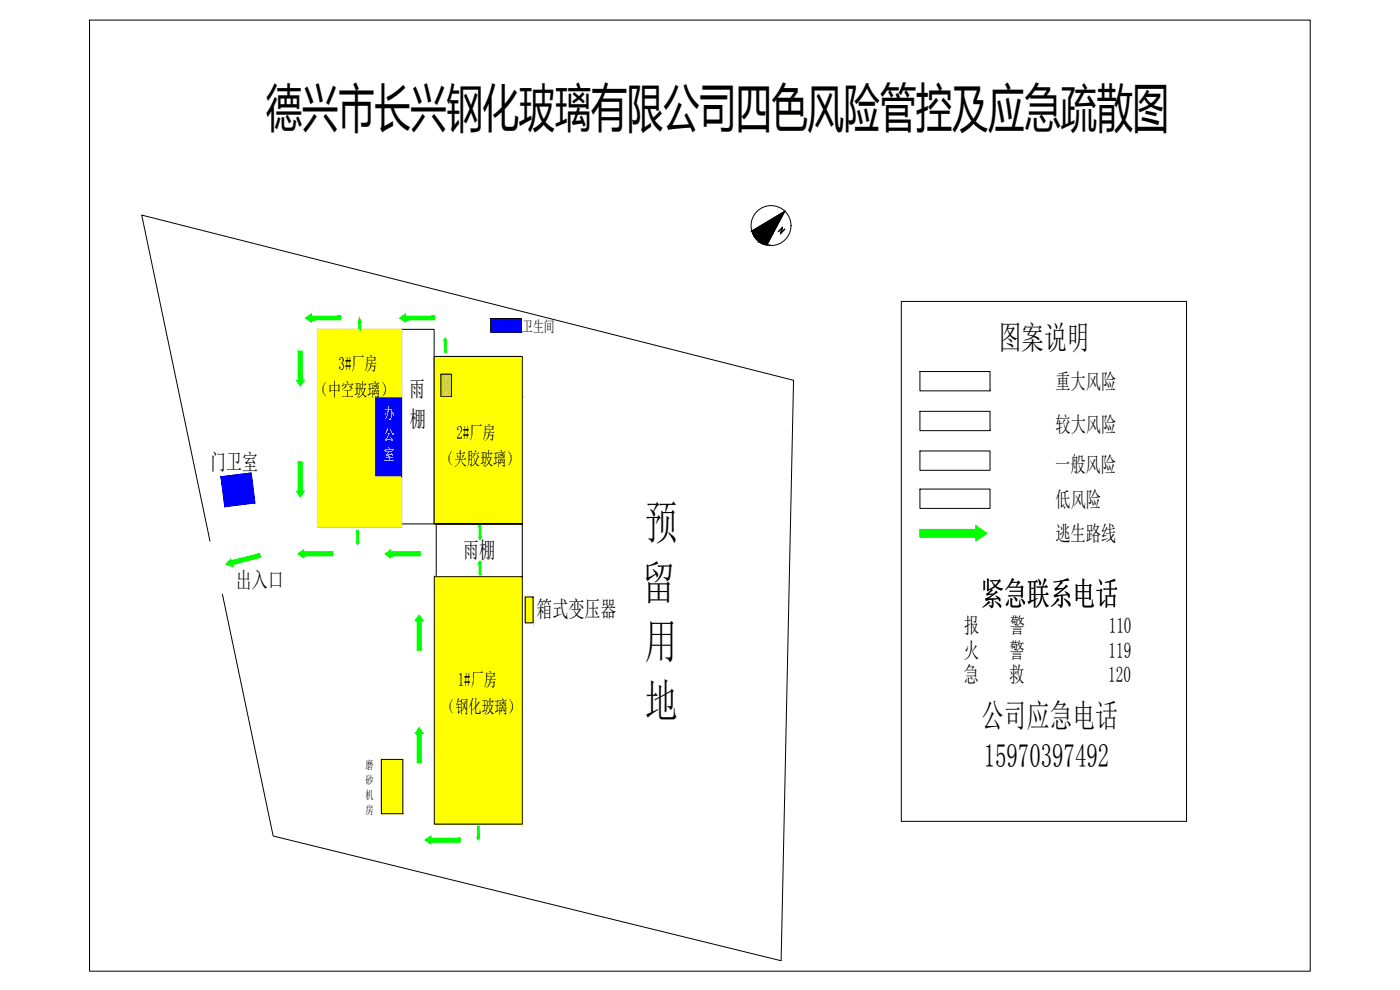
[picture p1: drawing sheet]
<svg xmlns="http://www.w3.org/2000/svg" width="420mm" height="297mm" viewBox="0 0 420 297" stroke-linecap="round" stroke-linejoin="round" font-family="sans-serif">
<path d="M270.5 90.4h85.6v156h-85.6zM276.1 111.5h21v5.8h-21zM297.1 117.3h.1M276.1 123.4h21v5.8h-21zM276.1 135.3h21v5.8h-21zM297.1 129.2h.1M276.1 146.7h21v5.8h-21zM356.1 224.5h.1" fill="none" stroke="#000" stroke-width=".3"/>
<g fill="#0f0" stroke="#0f0" stroke-width=".3">
<path d="M292.8 157.7l3.4 2.3-3.4 2.3z"/>
<path d="M143.1 251.3h.9l-.5 .8z"/>
<path d="M127.5 252.1l1.8-1.3v2.5z"/>
<path d="M125.8 218.3l1.2 1.8h-2.4z"/>
<path d="M125.8 184.5l1.2 1.7h-2.4z"/>
<path d="M115.5 166.2l1.7-1.2v2.4z"/>
<path d="M89.4 166.2l1.7-1.2v2.4z"/>
<path d="M106.9 162.7h.9l-.5 .8z"/>
<path d="M143.6 161.3h.9l-.5 .6z"/>
<path d="M144 168.2l.5 .8h-.9z"/>
<path d="M133.6 101.4l.5 .8h-.9z"/>
<path d="M107.9 95.4l.5 1.4h-1z"/>
<path d="M119.9 95.4l1.8-1.2v2.4z"/>
<path d="M88.9 114.1h2.4l-1.2 1.7z"/>
<path d="M88.9 147.4h2.4l-1.2 1.8z"/>
<path d="M69.2 167.7l.6 2.3-2-.7z"/>
<path d="M91.7 95.4l1.8-1.2v2.4z"/>
<path d="M276.1 158.8v2.4l16.7-2.4zM276.1 161.2l16.7-2.4v2.4z"/>
<path d="M143.3 247.8l.5 3.5v-3.5zM143.3 247.8l.5 3.5h-.5z"/>
<path d="M129.3 252.7h8.8v-1.2zM129.3 251.5h8.8l-8.8 1.2z"/>
<path d="M125.2 220.1v8.8h1.2zM125.2 220.1h1.2v8.8z"/>
<path d="M125.2 186.2v8.9h1.2zM125.2 186.2h1.2v8.9z"/>
<path d="M117.2 166.8h8.9v-1.2zM117.2 165.6h8.9l-8.9 1.2z"/>
<path d="M91.1 166.8h8.8v-1.2zM91.1 165.6h8.8l-8.8 1.2z"/>
<path d="M107.1 159.2l.5 3.5v-3.5zM107.1 159.2l.5 3.5h-.5z"/>
<path d="M143.8 157.7l.5 3.6v-3.6zM143.8 157.7l.5 3.6h-.5z"/>
<path d="M143.8 169v3.5h.5zM143.8 169h.5v3.5z"/>
<path d="M133.4 102.2v3.5h.5zM133.4 102.2h.5v3.5z"/>
<path d="M107.7 96.8v1.8h.4zM107.7 96.8h.4v1.8z"/>
<path d="M121.7 96h8.8v-1.2zM121.7 94.8h8.8l-8.8 1.2z"/>
<path d="M89.5 105.3l1.2 8.8v-8.8zM89.5 105.3l1.2 8.8h-1.2z"/>
<path d="M89.5 138.6l1.2 8.8v-8.8zM89.5 138.6l1.2 8.8h-1.2z"/>
<path d="M69.7 169.4l8.5-2.2-.3-1.1zM69.4 168.2l8.5-2.1-8.2 3.3z"/>
<path d="M93.5 96h8.8v-1.2zM93.5 94.8h8.8l-8.8 1.2z"/>
</g>
<g fill="none" stroke="#000" stroke-width=".3">
<path d="M26.9 6h366.3v285.4h-366.3zM225.6 69.3l9.9-5.9-5.4 10.1M95.3 98.8h25.2v59.2h-25.2zM120.5 98.8h9.8v58.4h-9.8zM147.3 95.6h9.1v4.1h-9.1zM112.8 119.4h7.7v23.3h-7.7zM130.3 106.9h26.4v66.1h-25.8v-15.8h25.8h-26.4zM132.3 112.3h3.2v6.7h-3.2zM66.3 143.1l9.1-1.2 1.1 9-9 1.1zM130.3 157.2h26.4M63 162.4l-20.5-97.9 195.7 49.6-3.8 174.2-152.4-37.5-15.3-72.5M130.3 173h26.4v74.3h-26.4z"/>
<path d="M130.9 173h25.8M157.6 179.1h2.4v7.8h-2.4zM114.5 227.9h6.4v16.3h-6.4z"/>
<circle cx="231.4" cy="67.7" r="6"/>
</g>
<g fill="#000" stroke="#000" stroke-width=".3">
<path d="M228.4 72.9h2l-.2 .4zM225.6 69.3l9.9-5.9-3.1 5.9z"/>
<path d="M228.4 72.9l.8 .4h1zM229.2 73.3h1l-.1 .2z"/>
<path d="M227.6 72.4l2.8 .5 .3-.5zM227.6 72.4l2.8 .5h-2z"/>
<path d="M226.9 71.7l3.8 .7 .4-.7zM226.9 71.7l3.8 .7h-3.1z"/>
<path d="M226.4 71l4.7 .7 .4-.7zM226.4 71l4.7 .7h-4.2z"/>
<path d="M226 70.2l5.5 .8 .4-.8zM226 70.2l5.5 .8h-5.1z"/>
<path d="M225.6 69.3l6.3 .9 .5-.9zM225.6 69.3l6.3 .9h-5.9z"/>
</g>
<path d="M132.3 112.3l3.2 6.7v-6.7zM132.3 112.3l3.2 6.7h-3.2z" fill="#f8991e" stroke="#f8991e" stroke-width=".3"/>
<!-- layer: 0 -->
<g fill="#ff0" stroke="#ff0" stroke-width=".3">
<path d="M130.3 106.9l26.4 5.4v-5.4zM130.3 106.9l26.4 5.4h-26.4z"/>
<path d="M135.5 112.3l21.2 6.7v-6.7zM135.5 112.3l21.2 6.7h-21.2z"/>
<path d="M130.3 112.3l2 6.7v-6.7zM130.3 112.3l2 6.7h-2z"/>
<path d="M130.3 119l26.4 38.2v-38.2zM130.3 119l26.4 38.2h-26.4z"/>
</g>
<g fill="#ff0" stroke="#ff0" stroke-width=".3">
<path d="M130.3 173l26.4 74.3v-74.3zM130.3 173l26.4 74.3h-26.4z"/>
<path d="M157.6 179.1l2.4 7.8v-7.8zM157.6 179.1l2.4 7.8h-2.4z"/>
<path d="M95.3 98.8l25.2 20.6v-20.6zM95.3 98.8l25.2 20.6h-25.2z"/>
<path d="M95.3 119.4l17.5 23.3v-23.3zM95.3 119.4l17.5 23.3h-17.5z"/>
<path d="M95.3 142.7l25.2 15.3v-15.3zM95.3 142.7l25.2 15.3h-25.2z"/>
<path d="M114.5 227.9l6.4 16.3v-16.3zM114.5 227.9l6.4 16.3h-6.4z"/>
</g>
<g fill="#00f" stroke="#00f" stroke-width=".3">
<path d="M66.3 143.1l9.1-1.2 .1 1.2z"/>
<path d="M66.3 143.1h9.2l1 7.8z"/>
<path d="M147.3 95.6l9.1 4.1v-4.1zM147.3 95.6l9.1 4.1h-9.1z"/>
<path d="M112.8 119.4l7.7 23.3v-23.3zM112.8 119.4l7.7 23.3h-7.7z"/>
<path d="M66.3 143.1l1 7.8h9.2zM67.3 150.9h9.2l-9 1.1z"/>
</g>
<text font-size="15.5" x="79.9" y="37.9">德兴市长兴钢化玻璃有限公司四色风险管控及应急疏散图</text>
<g font-size="14">
<text x="193.5" y="161.6">预</text>
<text x="192.9" y="179.6">留</text>
<text x="193.5" y="197.3">用</text>
<text x="193.6" y="215.2">地</text>
</g>
<g font-size="9.8">
<text x="299.6" y="104.7">图案说明</text>
<text x="294.5" y="181.7">紧急联系电话</text>
<text x="294.4" y="218.1">公司应急电话</text>
<text x="295.2" y="230.3">15970397492</text>
</g>
<g font-size="6.9">
<text x="122.8" y="119.1">雨</text>
<text x="123" y="128">棚</text>
<text x="63.1" y="141.1">门卫室</text>
<text x="139.1" y="167.6">雨棚</text>
<text x="70.8" y="176.4">出入口</text>
<text x="161" y="185.2">箱式变压器</text>
</g>
<g font-size="6.5">
<text x="316.7" y="116.8">重大风险</text>
<text x="316.8" y="129.5">较大风险</text>
<text x="316.7" y="141.5">一般风险</text>
<text x="316.8" y="152.1">低风险</text>
<text x="316.7" y="162.3">逃生路线</text>
<text x="289.3" y="190">报</text>
<text x="303" y="190">警</text>
<text x="332.8" y="190">110</text>
<text x="289.2" y="197.4">火</text>
<text x="303" y="197.4">警</text>
<text x="332.7" y="197.4">119</text>
<text x="289.2" y="204.6">急</text>
<text x="302.9" y="204.6">救</text>
<text x="332.6" y="204.6">120</text>
</g>
<g font-size="5.6">
<text x="101.6" y="111">3#厂房</text>
<text x="94.6" y="118.8">（中空玻璃）</text>
<text x="137" y="131.6">2#厂房</text>
<text x="132.4" y="139.4">（夹胶玻璃）</text>
<text x="137.4" y="206">1#厂房</text>
<text x="132.7" y="213.8">（钢化玻璃）</text>
</g>
<text font-size="4.9" x="232.5" y="71.3">N</text>
<g font-size="4.9" fill="#fff">
<text x="115.1" y="125.6">办</text>
<text x="115.1" y="131.9">公</text>
<text x="115.1" y="138.1">室</text>
</g>
<text font-size="4.7" x="156.7" y="99.7">卫生间</text>
<g font-size="3.5">
<text x="109.7" y="230.8">磨</text>
<text x="109.7" y="235.3">砂</text>
<text x="109.7" y="239.8">机</text>
<text x="109.7" y="244.4">房</text>
</g>
<g font-size="1.8" fill="#fff">
<text x="133.3" y="114.1">高</text>
<text x="133.3" y="116.3">压</text>
<text x="133.3" y="118.5">釜</text>
</g>
</svg>
